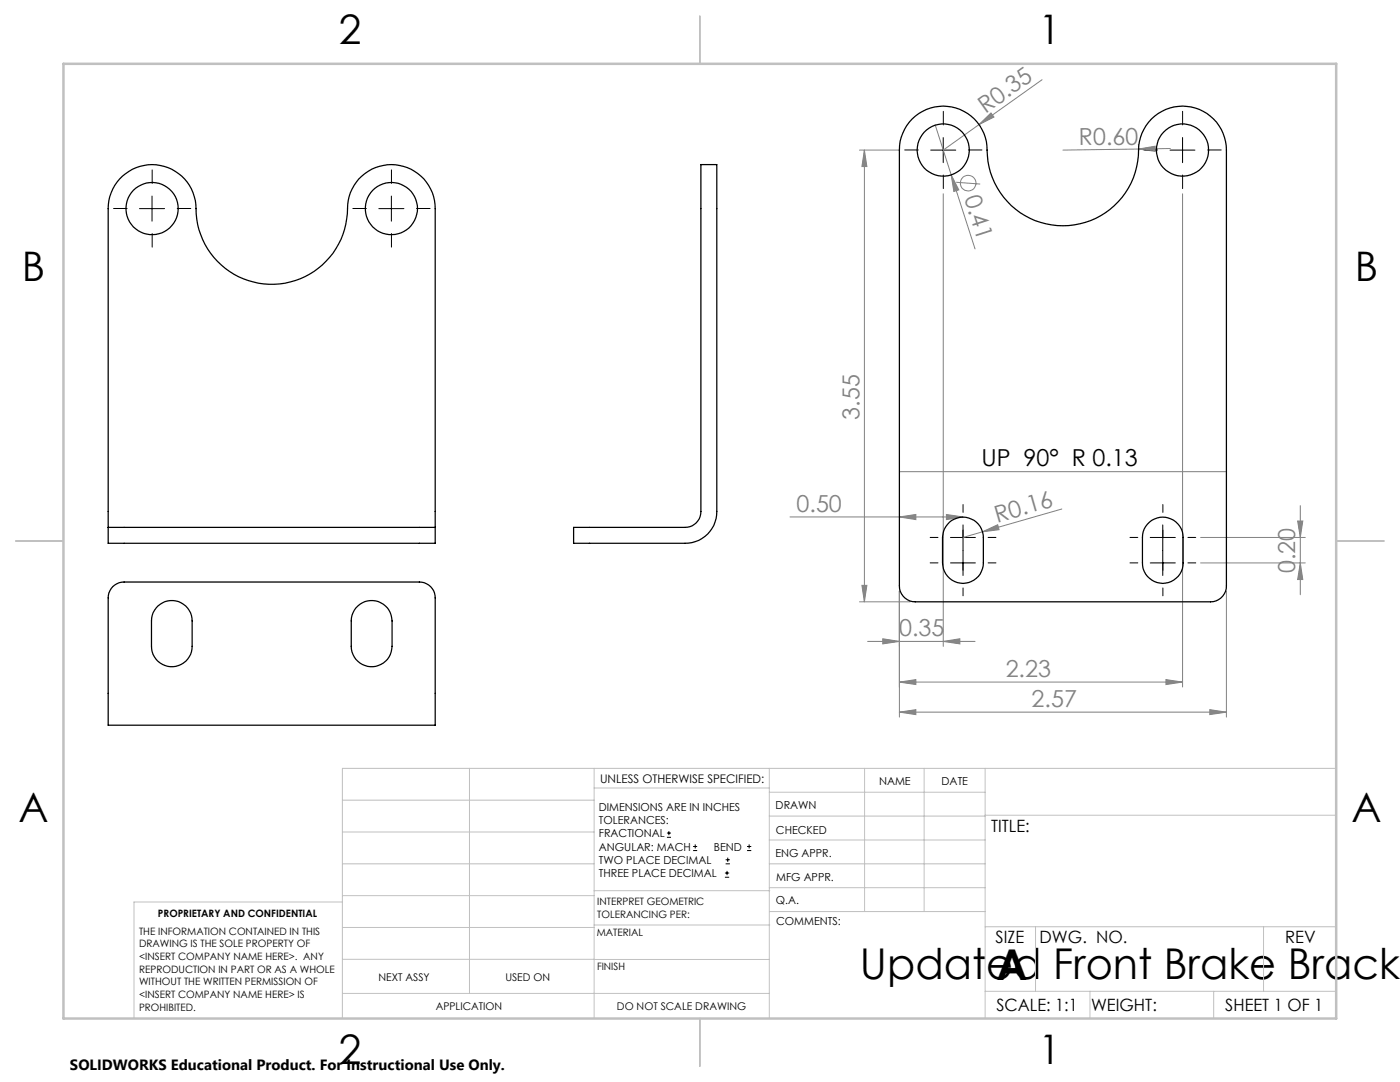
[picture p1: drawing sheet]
<svg xmlns="http://www.w3.org/2000/svg" width="279mm" height="216mm" viewBox="0 0 279 216" stroke-linecap="round" stroke-linejoin="round" font-family="sans-serif">
<g fill="none" stroke="#808080" stroke-width=".2">
<path d="M208 15.9l-19.8 14.1M171.5 30h8M172.5 30v90.1M172.5 30l.5 3.2h-1zM186.7 25l7.9 24.7M188.2 38.7v90.3M189.8 34.9l1.5 3-.9 .3zM190.8 36.4l4.8 .3M195.4 24.9l2.4-2.4 .6 .9zM227.2 28.8v.1M227.2 29.7l-15.1 .3M227.2 29.7l3.3-.5v1z"/>
<path d="M233.6 29.6l-6.4 .1M236 38.7v98.4M179.5 94.1h65.3M157.7 103.2h34.5M172 116.8h1l-.5 3.3zM179.5 103.2l3.3-.5v1zM179.5 117.9v25.2M188.9 102.7l3.3 .5-3.3 .5zM196.1 106.1l3-1.4 .3 1zM211.9 101.6l-19.7 5.6M239.6 107.2h20.9M239.6 112.3h20.9"/>
<path d="M244.8 117.9v25.2M259 104h1l-.5 3.2zM259.5 100.9v17.8M259.5 112.3l.5 3.3h-1zM171.5 120.1h10.1M173.1 128h21.5M176.2 127.5l3.3 .5-3.3 .5zM179.5 136.1l3.3-.5v1zM179.5 136.1h56.5M188.2 128l3.4-.5v1zM232.7 135.6l3.3 .5-3.3 .5zM179.5 142.1l3.3-.5v1z"/>
<path d="M179.5 142.1h65.3M241.4 141.6l3.4 .5-3.4 .5z"/>
<circle cx="193.2" cy="36.5" r="1.56"/>
</g>
<g fill="none" stroke="#000" stroke-width=".2">
<path d="M30.3 39.1v5M78.1 39.1v5M185.7 30h5M188.2 27.4v5.1M233.5 30h5M236 27.4v5.1M27.8 41.6h5M75.6 41.6h5M189.7 107.2h5M189.7 112.3h5M192.2 104.7v5M192.2 109.8v5"/>
<path d="M229.6 107.2h5M229.6 112.3h5M232.1 104.7v5M232.1 109.8v5M133.1 167.1h.8M133.1 166.2h.8M133.5 165.8v.9M138.3 169.7h.8M138.3 168.9h.8M138.7 168.5v.8M144.7 175h.8M144.7 174.2h.8"/>
<path d="M144.8 172.4h.9M144.8 171.6h.9M145.1 173.8v.8M145.2 171.1v.9M149.1 169.7h.8M149.1 168.9h.8M149.5 168.5v.8"/>
</g>
<g fill="none" stroke="#000" stroke-width=".2" stroke-dasharray="15.2 1.3 1.3 1.3">
<path d="M30.4 36.6v-2.7M78.1 36.6v-2.7M183.3 29.9h-2.7M188.3 24.9v-2.7M188.3 34.9v2.7M193.3 29.9h2.7M231 29.9h-2.7M236 24.9v-2.7M236 34.9v2.7M241 29.9h2.7M25.4 41.6h-2.7M30.4 46.6v2.7"/>
<path d="M35.4 41.6h2.7M73.1 41.6h-2.7M78.1 46.6v2.7M83.1 41.6h2.7M187.2 107.2h-1.6M187.2 112.3h-1.6M192.2 102.2v-1.5M192.2 112.2v1.6M192.2 107.3v-1.5M192.2 117.3v1.6M197.2 107.2h1.6M197.2 112.3h1.6"/>
<path d="M227.1 112.3h-1.6M227.1 107.2h-1.6M232.1 107.3v-1.5M232.1 117.3v1.6M232.1 102.2v-1.5M232.1 112.2v1.6M237.1 112.3h1.5M237.1 107.2h1.5"/>
</g>
<g fill="none" stroke="#c0c0c0" stroke-width=".2">
<path d="M68.3 159.7h50.3M93.7 153.3v44.9M118.6 153.3v49.9M118.6 157.2h34.9M153.5 153.3v49.9M153.5 158.1h43.1M172.5 153.3v28.6M184.4 153.3v28.6M196.6 153.3v49.9M266.7 153.3h-198.4v49.9M68.3 178.7h50.3M68.3 172.4h50.3"/>
<path d="M68.3 166h50.3M68.3 180h-41.6v23.2M118.6 177.7h35M153.5 167.6h43.1M153.5 162.8h43.1M153.5 172.4h43.1M153.5 177.1h43.1M196.6 162.7h70.1M68.3 198.2h85.2M68.3 191.4l85.2 .1M68.3 185.1h50.3M118.6 184.6h35"/>
<path d="M153.6 181.9h43M196.6 197.8h70.1M196.6 184.9h70.1M206.7 184.9v12.9M217.5 197.8v5.4M242.2 197.8v5.4M252.2 184.9v12.9"/>
</g>
<path d="M139.7 3.2v9.5M3.1 107.9h9.6M266.7 107.9h9.5M139.7 203.2v9.6" fill="none" stroke="#c0c0c0" stroke-width=".25"/>
<path d="M12.7 12.7h254v190.5h-254z" fill="none" stroke="#c0c0c0" stroke-width=".5"/>
<g fill="#808080">
<path d="M227.2 29.7l3.3-.5v1z"/>
<path d="M196.1 106.1l3-1.4 .3 1z"/>
<path d="M195.4 24.9l2.4-2.4 .6 .9z"/>
<path d="M189.8 34.9l1.5 3-.9 .3z"/>
<path d="M179.5 142.1l3.3-.5v1zM241.4 141.6l3.4 .5-3.4 .5z"/>
<path d="M188.2 128l3.4-.5v1zM176.2 127.5l3.3 .5-3.3 .5zM232.7 135.6l3.3 .5-3.3 .5zM179.5 136.1l3.3-.5v1zM188.9 102.7l3.3 .5-3.3 .5zM179.5 103.2l3.3-.5v1z"/>
<path d="M172.5 30l.5 3.2h-1zM172 116.8h1l-.5 3.3zM259 104h1l-.5 3.2zM259.5 112.3l.5 3.3h-1z"/>
</g>
<g fill="none" stroke="#000" stroke-width=".25">
<path d="M139.9 32.8h3.2v69.3a6.3 6.3 0 0 1-6.4 6.3h-22.2v-3.2h22.2a3.1 3.1 0 0 0 3.2-3.1zM182 23.7a8.8 8.8 0 0 1 9.6-1.9 8.8 8.8 0 0 1 5.4 8.2 15.1 15.1 0 0 0 15.6 15 15.1 15.1 0 0 0 14.7-15.9 8.8 8.8 0 0 1 9.1-7.9 8.8 8.8 0 0 1 8.4 8.8v86.9a3.2 3.2 0 0 1-3.2 3.2h-58.9a3.2 3.2 0 0 1-3.2-3.2v-86.9a9 9 0 0 1 2.5-6.3zM21.6 105.2h65.3M21.6 105.2v3.2h65.3v-3.2M21.6 105.2v-63.6a8.8 8.8 0 0 1 8.8-8.8 8.8 8.8 0 0 1 8.7 8.8 15.1 15.1 0 0 0 15.6 15.1 15.1 15.1 0 0 0 14.7-15.9 8.7 8.7 0 0 1 9.1-7.9 8.7 8.7 0 0 1 8.4 8.7v63.6M22.5 117.1l.4-.4a2.96 2.96 0 0 1 1.9-.6h58.9a3.1 3.1 0 0 1 3.2 3.2v25.4h-65.3v-25.4a3.1 3.1 0 0 1 .9-2.2zM189.5 104.2a4.1 4.1 0 0 1 4.4-.6 4.1 4.1 0 0 1 2.4 3.6v5.1a4.1 4.1 0 0 1-4.1 4.1 4.1 4.1 0 0 1-4.1-4.1v-5.1a4.2 4.2 0 0 1 1.4-3zM229.4 104.2a4.1 4.1 0 0 1 4.3-.6 4.1 4.1 0 0 1 2.4 3.6v5.1a4.1 4.1 0 0 1-4 4.1 4.1 4.1 0 0 1-4.1-4.1v-5.1a3.9 3.9 0 0 1 1.4-3zM31.5 120.9a4 4 0 0 1 4.4-.8 4 4 0 0 1 2.4 3.8v5.1a4.1 4.1 0 0 1-4 4 4.1 4.1 0 0 1-4.1-4v-5.1a3.9 3.9 0 0 1 1.3-3zM71.4 120.9a4.1 4.1 0 0 1 4.4-.7 4.1 4.1 0 0 1 2.4 3.7v5.1a4.1 4.1 0 0 1-4 4 4.1 4.1 0 0 1-4.1-4v-5.1a4.1 4.1 0 0 1 1.3-3z"/>
<circle cx="188.3" cy="29.9" r="5.2"/>
<circle cx="236" cy="29.9" r="5.2"/>
<circle cx="30.4" cy="41.6" r="5.2"/>
<circle cx="78.1" cy="41.6" r="5.2"/>
</g>
<g font-size="8.5">
<text x="171.6" y="195.4">Updated Front Brake Bracke</text>
<text x="198.9" y="195.5">A</text>
</g>
<g font-size="8.1">
<text x="67.6" y="8.9">2</text>
<text x="207.3" y="8.9">1</text>
<text x="4.4" y="56.2">B</text>
<text x="270.4" y="56.2">B</text>
<text x="3.7" y="164.1">A</text>
<text x="269.7" y="164.1">A</text>
<text x="67.6" y="212.4">2</text>
<text x="207.3" y="212.4">1</text>
</g>
<g font-size="4.7" fill="#808080">
<text x="196.7" y="22.7" transform="rotate(-35 196.7 22.7)">R0.35</text>
<text x="215.3" y="29" transform="rotate(-1 215.3 29)">R0.60</text>
<text x="192.4" y="39.5" transform="rotate(72 192.4 39.5)">0.41</text>
<text x="171.5" y="83.7" transform="rotate(-90 171.5 83.7)">3.55</text>
<text x="159" y="102.1">0.50</text>
<text x="199" y="104.3" transform="rotate(-16 199 104.3)">R0.16</text>
<text x="258.5" y="114.4" transform="rotate(-90 258.5 114.4)">0.20</text>
<text x="179.4" y="126.9">0.35</text>
<text x="200.7" y="135.1">2.23</text>
<text x="205.9" y="141.1">2.57</text>
</g>
<text font-size="4.7" x="195.9" y="93.1">UP 90° R 0.13</text>
<g font-size="3.4">
<text x="197.8" y="166">TITLE:</text>
<text x="198.7" y="188.1">SIZE</text>
<text x="207.5" y="188.1">DWG. NO.</text>
<text x="256.5" y="188.2">REV</text>
<text x="198.8" y="201.7">SCALE: 1:1</text>
<text x="217.7" y="201.8">WEIGHT:</text>
<text x="244.5" y="201.7">SHEET 1 OF 1</text>
</g>
<text font-size="3" x="14" y="213.5">SOLIDWORKS Educational Product. For Instructional Use Only.</text>
<text font-size="2.4" x="119.8" y="156.2">UNLESS OTHERWISE SPECIFIED:</text>
<g font-size="2.2">
<text x="119.5" y="161.8">DIMENSIONS ARE IN INCHES</text>
<text x="154.8" y="161.4">DRAWN</text>
<text x="175.4" y="156.6">NAME</text>
<text x="187.9" y="156.7">DATE</text>
<text x="119.5" y="164.4">TOLERANCES:</text>
<text x="119.5" y="167.1">FRACTIONAL</text>
<text x="154.9" y="166.3">CHECKED</text>
<text x="119.5" y="169.7">ANGULAR: MACH</text>
<text x="119.5" y="172.4">TWO PLACE DECIMAL</text>
<text x="142.5" y="169.7">BEND</text>
<text x="154.8" y="171">ENG APPR.</text>
<text x="119.5" y="175">THREE PLACE DECIMAL</text>
<text x="154.9" y="175.7">MFG APPR.</text>
<text x="154.9" y="180.4">Q.A.</text>
<text x="154.9" y="184.6">COMMENTS:</text>
</g>
<g font-size="2.1">
<text x="75.5" y="195.7">NEXT ASSY</text>
<text x="100.9" y="195.7">USED ON</text>
<text x="86.9" y="201.5">APPLICATION</text>
<text x="123.1" y="201.6">DO NOT SCALE DRAWING</text>
</g>
<g font-size="2">
<text x="31.5" y="182.9">PROPRIETARY AND CONFIDENTIAL</text>
<text x="119.2" y="180.6">INTERPRET GEOMETRIC</text>
<text x="119.2" y="183.1">TOLERANCING PER:</text>
<text x="27.8" y="186.5">THE INFORMATION CONTAINED IN THIS</text>
<text x="27.8" y="189">DRAWING IS THE SOLE PROPERTY OF</text>
<text x="27.8" y="191.6">&lt;INSERT COMPANY NAME HERE&gt;. ANY</text>
<text x="119.1" y="186.7">MATERIAL</text>
<text x="27.8" y="194.1">REPRODUCTION IN PART OR AS A WHOLE</text>
<text x="27.8" y="196.6">WITHOUT THE WRITTEN PERMISSION OF</text>
<text x="119.1" y="193.5">FINISH</text>
<text x="27.8" y="199.1">&lt;INSERT COMPANY NAME HERE&gt; IS</text>
<text x="27.8" y="201.7">PROHIBITED.</text>
</g>
</svg>
